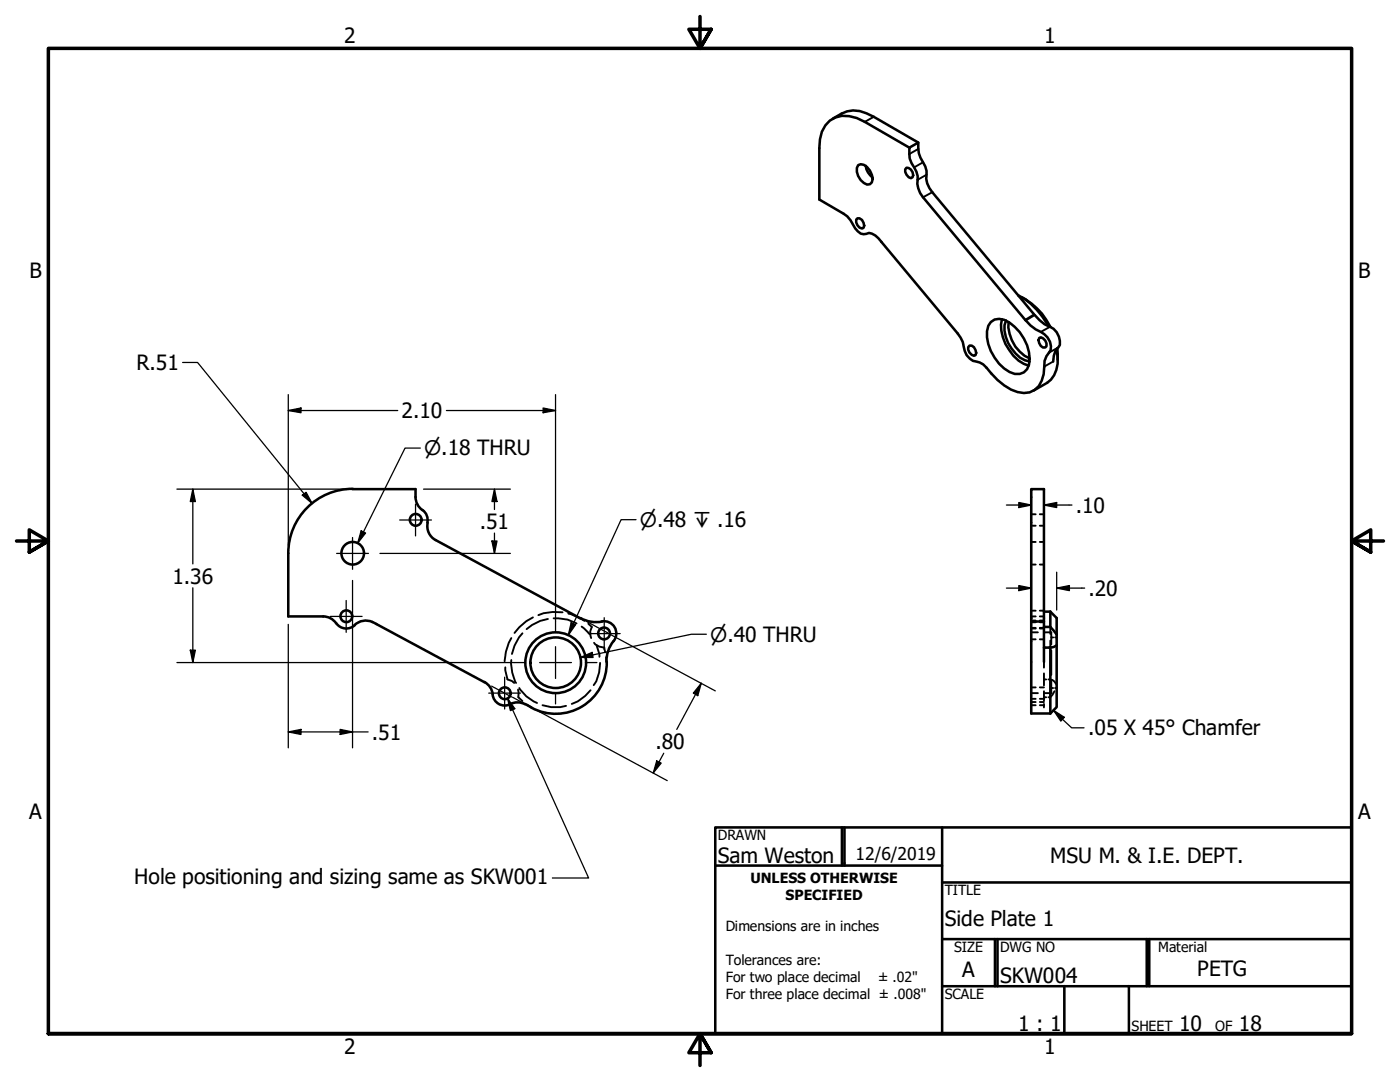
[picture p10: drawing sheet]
<svg xmlns="http://www.w3.org/2000/svg" width="279mm" height="216mm" viewBox="0 0 279 216" stroke-linecap="round" stroke-linejoin="round" font-family="sans-serif">
<!-- layer: Hidden (ANSI) -->
<g fill="none" stroke="#000" stroke-width=".38">
<path d="M205.8 112.6h.9M205.8 108.1h.9M205.8 104.9h.9M205.8 102.6h.9M207.5 112.6h.8M207.5 108.1h.8M207.5 104.9h.8M207.5 102.6h.8M100.8 133.2v.5l.5 1.9 .9 .3 .4 .4M102 127.3a10 10 0 0 0-1.3 4.7M102 131.7a8.3 8.3 0 0 0 1 4.6M103.4 137.6l.1 .6-.1 .9 .9 .8"/>
<path d="M103.6 137.3a7.5 7.5 0 0 0 3.6 3M104.3 126.4l-.7 .8-.9 1.6-.5 1.7M106.4 123.2l-1.4 .8-1.4 1.2-.9 1.1M109.3 123.5l-1.5 .4-1.6 .8-1.1 .8M110.5 123.4a7.6 7.6 0 0 1 4.6 1M112.3 122.2a9.8 9.8 0 0 0-4.9 .5M113.4 122.4l2.3 .9M115.8 123.4l.8 .5M116.1 125l1.7 1.6M117.4 124.5l.7 .6-.3 .9 .2 1.3M117.9 137.7l-1.1 1.2-1.5 1.1-1.2 .5M118.6 128.3l.2 .3 .8 .4 1 .2 .2 1"/>
<path d="M119.1 128.8l.5 1.8v.5M119.8 132.3a7.8 7.8 0 0 1-1.3 4.4M121 131.1v1M205.8 123h.9M205.8 123.8h.9M205.8 124.1h.9M205.8 138.3h1.3M205.8 126.2h1.3M205.8 125.4h.9M205.8 127.6h.9M205.8 125.3h.9M205.8 139.4h.9"/>
<path d="M205.8 137.2h.9M205.8 121.9h.9M207.5 123h.8M207.5 123.8h.8M207.5 124.1h.8M207.5 125.4h.8M207.5 127.6h.8M207.5 125.3h.8M207.5 139.4h.8M207.5 137.2h.8M207.5 121.9h.8M208.3 123.3v.1"/>
<path d="M208.3 135.6h.5M208.3 139.1h.5M208.3 132.1v1.1M208.3 134.4v2.4M208.3 137.9v1.9M208.3 129.2h.5M208.5 126.2h1.3v2.4M209.2 135.6a1.29 1.29 0 0 1 1.5 .9M209.6 127.8v1.4h-.4M209.6 125.1v1.4M209.8 129.8v4.9M209.8 135.9v2.4h-1.3"/>
<path d="M209.8 127.2h.4M209.8 137.3h.4M210.4 137.9l-.8 1.2h-.4M210.6 127.2h.3M210.6 137.3h.3M105.2 140.6l.8 .6M108.3 140.7l1.7 .4h1.8l1.2-.3M205.8 140.1h.9M205.8 140.7h.9M207.5 140.1h.8M207.5 140.7h.8M208.3 140.5v.7"/>
</g>
<!-- layer: Visible (ANSI) -->
<g fill="none" stroke="#000" stroke-width=".51">
<path d="M166.2 23.7a6.3 6.3 0 0 1 6.7-1.1l1.5 .7 8.9 5.1a5.5 5.5 0 0 0 .9 4 4.1 4.1 0 0 1 .6 3.3l.2 .9 1.1 1.8 20.3 24.3M171.3 33a1.78 1.78 0 0 1 2.3 1l.6 1.7-.2 .7-.4 .4a2.29 2.29 0 0 1-2.3-1.7l-.3-.8v-.8zM172.8 33.1a3.5 3.5 0 0 0 1.3 2.3M180.9 33.5a1.38 1.38 0 0 1 1.2 1.9l-.3 .2a1.69 1.69 0 0 1-1.1-1.8zM183.3 28.4l-1.8 1.1a4.8 4.8 0 0 0 .9 3.9 4.1 4.1 0 0 1 .7 3.3l.5 1.8 .6 .9 20.4 24.4a7.8 7.8 0 0 0 3.1 2.4 3.4 3.4 0 0 1 2 3.6 4.6 4.6 0 0 0-1.3 3.4 5.5 5.5 0 0 1-1.9 4.6 4.6 4.6 0 0 1-4.8-.1 14.8 14.8 0 0 1-4.8-4.3 3.7 3.7 0 0 0-2.7-1.4 3.5 3.5 0 0 1-1.9-2.8l-.1-.9-1.1-1.8-15.2-18.2a3.7 3.7 0 0 0-2.5-1.8 1.93 1.93 0 0 1-2.7-.9 6.6 6.6 0 0 0-2.3-2.9l-4.9-2.9v-10.2a6.6 6.6 0 0 1 2.1-5.5 5.4 5.4 0 0 1 5.4-.5l1.6 .7 8.9 5.2M170.9 43.8l.2-.2a1.31 1.31 0 0 1 1.2 1.9 1.13 1.13 0 0 1-1.4-1.1zM203.2 58.9a14.1 14.1 0 0 1 5.8 5.8M203.9 59.3a13.3 13.3 0 0 1 5.7 5.9l-.6-.5M193.5 69a1.31 1.31 0 0 1 1.2 1.9 1.24 1.24 0 0 1-1.5-1.6zM197.7 64.3a2.86 2.86 0 0 1 3.8 .1 9 9 0 0 1 3.9 8.4 2.45 2.45 0 0 1-3.9 1.4 9.3 9.3 0 0 1-4.5-8.1l.2-1.1zM200 63.7a8.5 8.5 0 0 0 5.3 9.3M200.8 63.9a5.6 5.6 0 0 0 1.1 5.6 5.2 5.2 0 0 0 3.6 2.6"/>
<path d="M201.3 64.3a7.4 7.4 0 0 0 4.2 7.2M206.5 62.9a8.1 8.1 0 0 0 3.7 2.7 3.8 3.8 0 0 1 1.3 3.2l-.9 1.2-.3 1-.1 1.1M207.4 67.4a1.25 1.25 0 0 1 1.5 1.7l-.3 .2a1.31 1.31 0 0 1-1.2-1.9zM209 64.7l-.2 .1M210.9 69.7a6.9 6.9 0 0 1-1.2 6.1l-.7 .6-2.7 1.5M211 69.5l.1 2.3M70.4 97.6h12.5v1.6M70.4 97.5a12.9 12.9 0 0 0-12.9 12.9v12.6h7M82.9 99.2a3.4 3.4 0 0 0 1.8 2.9 2.38 2.38 0 0 1 .6 2.2M85.4 104.3a3.1 3.1 0 0 0 1.5 3.5l28.9 15.6M64.5 123a3.1 3.1 0 0 1 2.6 1.4M67.1 124.4a2.44 2.44 0 0 0 3.7 .3"/>
<path d="M70.8 124.7a3.4 3.4 0 0 1 4.3-.2l21.6 11.6M96.7 136.1a3.2 3.2 0 0 1 1.6 2.5M98.3 138.6a2.51 2.51 0 0 0 4 1.7 3.1 3.1 0 0 1 2.5 .2M115.9 123.3l1.1 .5 1.3 .3 1.9-.1M120.1 124a2.5 2.5 0 0 1 2.7 1.4 2.5 2.5 0 0 1-.7 3l-.8 1.7-.3 1.9M121.1 132.1a10.2 10.2 0 0 1-15 9.1M205.8 124h2.5M208.3 123.4v8.7M208.3 123.3v-25.7h-2.5v44.8h3.8M208.3 129.2h1.3M208.3 125.1h1.3M208.3 122h1.3"/>
<path d="M209.6 125.1l1.3 1.5M209.6 122l1.3 1.3v5.5M209.6 122v3.1M209.6 129.2v13.2M210.9 128.8l-.6 .3-.7 .1M210.9 128.8v12.3l-1.3 1.3M104.8 140.5l1.2 .7"/>
<circle cx="70.4" cy="110.4" r="2.25"/>
<circle cx="83" cy="103.7" r="1.17"/>
<circle cx="69.1" cy="123" r="1.17"/>
<circle cx="100.7" cy="138.3" r="1.17"/>
<circle cx="110.9" cy="132.2" r="6.1"/>
<circle cx="110.9" cy="132.2" r="5"/>
<circle cx="120.6" cy="126.4" r="1.17"/>
</g>
<!-- layer: Visible Narrow (ANSI) -->
<path d="M174.4 23.3l-1.8 1M183.3 29.7l-1.8 1M184.2 32.4l-1.8 1M184.9 34.9l-1.8 1M186.1 38.4l-1.9 1M206.4 62.7l-1.8 1.1M206.5 62.9l-1.8 1M209.5 65.2l-1.8 1M210.2 72.1l-1.8 1.1M211.2 69.3l-1.8 1.1" fill="none" stroke="#000" stroke-width=".38"/>
<!-- layer: Border (ANSI) -->
<path d="M139.7 3.3v6.4l-2.2-3.9h4.4l-2.2 3.9 2.2-3.9M3.3 107.9h6.4l-3.9-2.2v4.5l3.9-2.3-3.9 2.3M276.1 107.9h-6.4l3.9-2.2v4.5l-3.9-2.3 3.9 2.3M9.7 206.2v-196.5h260v196.5h-260h260M141.9 210.1l-2.2-3.9 2.2 3.9h-4.4l2.2-3.9v6.4" fill="none" stroke="#000" stroke-width=".7"/>
<!-- layer: Title (ANSI) -->
<g fill="none" stroke="#000" stroke-width=".51">
<path d="M142.7 165.1h127v41.1h-127zM142.7 172.7h45.3M168 165.1v7.6M168.5 165.1v7.6M188 176.1h81.7M188 165.1v41.1M188 187.4h81.7M188 196.8h81.7M198.6 187.4v9.4M199.1 187.4v9.4M212.4 196.8v9.4M225.3 196.8v9.4"/>
<path d="M228.9 187.4v9.4M229.4 187.4v9.4"/>
</g>
<!-- layer: Dimension (ANSI) -->
<g fill="none" stroke="#000" stroke-width=".25">
<path d="M36.4 72.3h3l22.9 28.2M57.5 78.7v30.1M110.9 78.7v45.3M35.3 97.6h33.5M38.5 97.6l.5 2.5h-1zM38.5 97.6v14.9M57.5 81.9l2.6-.5v1zM57.5 81.9h21.9M60.3 98.8l.8-.6 1.2 2.3zM83.9 89.4h-3.1l-9.4 19M84.5 97.6h17.4M89.1 81.9h21.8"/>
<path d="M98.7 97.6l.5 2.5h-1zM98.7 97.6v4.1M108.4 81.4l2.5 .5-2.5 .5zM38.5 117.3v14.9M70.4 115.8v7.1M72.1 105.9l.9 .5-1.6 2zM75.8 110.4h26.1M98.2 107.9h1l-.5 2.5zM98.7 106.4v4M126.9 103.7h-2.9l-10.6 23M200.9 100.8h4.9M200.9 117.3h4.9"/>
<path d="M203.3 100.3l2.5 .5-2.5 .5zM203.3 116.8l2.5 .5-2.5 .6zM208.3 100.8l2.6-.5v1zM208.3 100.8h5.6M210.9 117.3l2.5-.5v1.1zM210.9 117.3h5.6M210.9 114.2v7.5M35.3 132.2h67.4M38 129.7h1l-.5 2.5zM57.5 124.6v24.6M70.4 123.1v26.1M98.1 136.9l2.5 1.3"/>
<path d="M100.9 138.4l1.2 .7M102.3 139.1l30.9 16.7M114 124.3l.9 .4-1.5 2zM115.8 131.2l2.4-1 .2 1zM117.1 124l3.4 1.9M120.7 126l.6 .3M121.7 126.6l21 11.3M140 136.3l-.7 2.5-.9-.5zM140 136.3l-4.9 9.2M141 126.6h-3l-22.2 4.6M57.5 146l2.6-.5v1.1zM57.5 146h16"/>
<path d="M67.9 145.5l2.5 .5-2.5 .6zM131.1 151.8l.9 .5-1.6 1.9zM132.5 150.3l-2.1 3.9"/>
</g>
<g fill="#000">
<path d="M57.5 81.9l2.6-.5v1z" fill-rule="evenodd"/>
<path d="M60.3 98.8l.8-.6 1.2 2.3z" fill-rule="evenodd"/>
<path d="M108.4 81.4l2.5 .5-2.5 .5z" fill-rule="evenodd"/>
<path d="M38.5 97.6l.5 2.5h-1z" fill-rule="evenodd"/>
<path d="M72.1 105.9l.9 .5-1.6 2z" fill-rule="evenodd"/>
<path d="M98.2 107.9h1l-.5 2.5z" fill-rule="evenodd"/>
<path d="M98.7 97.6l.5 2.5h-1z" fill-rule="evenodd"/>
<path d="M203.3 100.3l2.5 .5-2.5 .5z" fill-rule="evenodd"/>
<path d="M203.3 116.8l2.5 .5-2.5 .6z" fill-rule="evenodd"/>
<path d="M208.3 100.8l2.6-.5v1z" fill-rule="evenodd"/>
<path d="M210.9 117.3l2.5-.5v1.1z" fill-rule="evenodd"/>
<path d="M38 129.7h1l-.5 2.5z" fill-rule="evenodd"/>
<path d="M114 124.3l.9 .4-1.5 2z" fill-rule="evenodd"/>
<path d="M115.8 131.2l2.4-1 .2 1z" fill-rule="evenodd"/>
<path d="M140 136.3l-.7 2.5-.9-.5z" fill-rule="evenodd"/>
<path d="M57.5 146l2.6-.5v1.1z" fill-rule="evenodd"/>
<path d="M67.9 145.5l2.5 .5-2.5 .6z" fill-rule="evenodd"/>
<path d="M131.1 151.8l.9 .5-1.6 1.9z" fill-rule="evenodd"/>
</g>
<!-- layer: Center Mark (ANSI) -->
<g fill="none" stroke="#000" stroke-width=".25">
<path d="M67.2 110.4h6.3M69.1 119.8v6.4M70.4 107.3v6.3M79.8 103.8h6.3M82.9 100.6v6.3M65.9 123h6.4M97.5 138.3h6.4M100.7 135.1v6.4M102.7 132.2h2M107.7 132.2h6.3M110.9 124v2M110.9 129v6.4"/>
<path d="M110.9 138.4v2.1M117 132.2h2.1M117.4 126.4h6.4M120.6 123.3v6.3"/>
</g>
<!-- layer: Symbol (ANSI) -->
<path d="M101.3 139.3l1.4 2.1-.8 .4zM101.3 139.3l16.2 35.9h-7.3M210.2 141.7l2.2 1.4-.7 .8zM210.2 141.7l3.7 3.5h2.4" fill="none" stroke="#000" stroke-width=".25"/>
<g fill="#000">
<path d="M101.3 139.3l1.4 2.1-.8 .4z" fill-rule="evenodd"/>
<path d="M210.2 141.7l2.2 1.4-.7 .8z" fill-rule="evenodd"/>
</g>
<g font-size="4.2">
<text x="68.7" y="8.6">2</text>
<text x="208.4" y="8.6">1</text>
<text x="5.9" y="55.5">B</text>
<text x="271.1" y="55.5">B</text>
<text x="27.2" y="73.8">R.51</text>
<text x="80.1" y="83.4">2.10</text>
<text x="95.8" y="105.5">.51</text>
<text x="214.7" y="102.3">.10</text>
<text x="34.4" y="116.5">1.36</text>
<text x="217.2" y="118.9">.20</text>
<text x="74.2" y="147.6">.51</text>
<text x="130.8" y="149.5">.80</text>
<text x="217.2" y="146.7">.05 X 45° Chamfer</text>
<text x="5.8" y="163.4">A</text>
<text x="271" y="163.4">A</text>
<text x="143.3" y="172.1">Sam Weston</text>
<text x="209.6" y="172.1">MSU M. &amp; I.E. DEPT.</text>
<text x="26.8" y="176.3">Hole positioning and sizing same as SKW001</text>
<text x="188.5" y="184.8">Side Plate 1</text>
<text x="192" y="194.9">A</text>
<text x="199.6" y="196.2">SKW004</text>
<text x="239" y="194.7">PETG</text>
<text x="203.2" y="205.7">1 : 1</text>
<text x="235.3" y="205.7">10</text>
<text x="247.3" y="205.7">18</text>
<text x="68.7" y="210.3">2</text>
<text x="208.4" y="210.3">1</text>
</g>
<g font-size="4">
<text x="84.6" y="90.9">⌀.18 THRU</text>
<text x="127.7" y="105.2">⌀.48 ↧ .16</text>
<text x="141.7" y="128">⌀.40 THRU</text>
</g>
<text font-size="3.5" x="170.8" y="171.6">12/6/2019</text>
<g font-size="2.8">
<text x="143.3" y="167.6">DRAWN</text>
<text x="149.8" y="176.2">UNLESS OTHERWISE</text>
<text x="156.8" y="179.6">SPECIFIED</text>
<text x="188.5" y="178.6">TITLE</text>
<text x="144.8" y="185.9">Dimensions are in inches</text>
<text x="190.4" y="189.9">SIZE</text>
<text x="199.6" y="189.9">DWG NO</text>
<text x="231.1" y="190">Material</text>
<text x="144.8" y="192.5">Tolerances are:</text>
<text x="144.8" y="195.9">For two place decimal</text>
<text x="175.3" y="195.9">± .02&quot;</text>
<text x="144.8" y="199.3">For three place decimal ± .008&quot;</text>
<text x="188.5" y="199.3">SCALE</text>
<text x="225.8" y="205.7">SHEET</text>
<text x="242.5" y="205.7">OF</text>
</g>
</svg>
